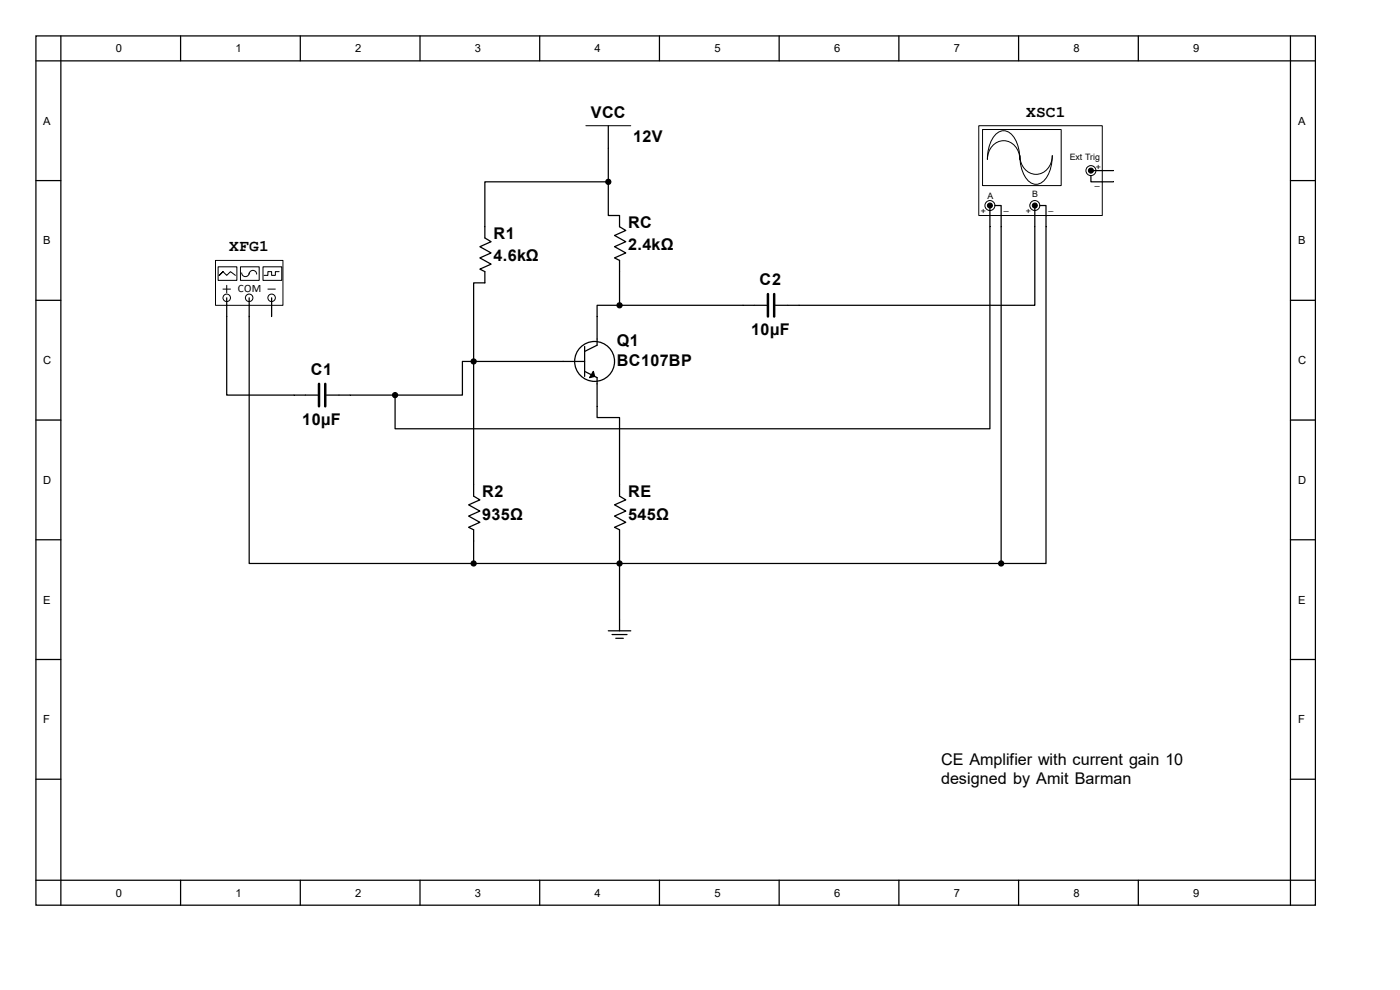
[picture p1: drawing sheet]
<svg xmlns="http://www.w3.org/2000/svg" width="297mm" height="210mm" viewBox="0 0 297 210" stroke-linecap="round" stroke-linejoin="round" font-family="sans-serif">
<g fill="none" stroke="#000" stroke-width=".26">
<path d="M7.6 7.6h271.5v184.4h-271.5zM7.6 12.9h271.5M12.9 7.6v184.4M38.3 7.6v5.3M63.7 7.6v5.3M89.1 7.6v5.3M114.5 7.6v5.3M139.9 7.6v5.3M165.3 7.6v5.3M190.7 7.6v5.3M216.1 7.6v5.3M241.5 7.6v5.3"/>
<path d="M273.8 7.6v184.4M7.6 38.3h5.3M129.1 38.6v7.1h2.3v2.4l1.4 .8-2.4 1.1 2.4 1.3-2.4 1 2.4 1.4-2.4 1 1 .5v9.6h-4.7v8.4l-2.7 1.4M129.1 38.6h-26.2v11.9l1.3 .8-2.4 1 2.4 1.4-2.4 1 2.4 1.3-2.4 1.1 1.1 .5v2.4h-2.4v16.7h23.5M129.1 26.7v11.9M273.8 38.3h5.3M7.6 63.7h5.3M124 73.5v6.3M124 78.8l2.7 1.3v6.1M157.6 64.8h5.1M164.5 64.8h5M273.8 63.7h5.3"/>
<path d="M7.6 89.1h5.3M62.4 83.8h5M69.3 83.8h5M273.8 89.1h5.3M7.6 114.5h5.3M100.5 102.9v2.3l1.3 .8-2.4 1.1 2.4 1.3-2.4 1.1 2.4 1.3-2.4 1.1 1.1 .5v2.4M131.4 102.9v2.3l1.4 .8-2.4 1.1 2.4 1.3-2.4 1.1 2.4 1.3-2.4 1.1 1 .5v21.4M273.8 114.5h5.3M7.6 139.9h5.3M129.1 133.8h4.7M129.8 134.6h3.2M130.6 135.4h1.6"/>
<path d="M273.8 139.9h5.3M7.6 165.3h5.3M273.8 165.3h5.3M7.6 186.7h271.5M38.3 186.7v5.3M63.7 186.7v5.3M89.1 186.7v5.3M114.5 186.7v5.3M139.9 186.7v5.3M165.3 186.7v5.3M190.7 186.7v5.3M216.1 186.7v5.3"/>
<path d="M241.5 186.7v5.3"/>
<circle cx="126.1" cy="76.7" r="4.2"/>
</g>
<path d="M162.9 62.4v4.7M164.2 62.4v4.7M67.7 81.4v4.8M69 81.4v4.8" fill="none" stroke="#000" stroke-width=".53"/>
<path d="M124.3 26.7h9.5" fill="none" stroke="#000" stroke-width=".21"/>
<g fill="#000" stroke="#000" stroke-width=".26">
<path d="M125.9 78.8l.2 1-1 .3z"/>
<circle cx="129.1" cy="38.6" r=".53"/>
<circle cx="100.5" cy="76.7" r=".53"/>
<circle cx="131.4" cy="64.8" r=".53"/>
<circle cx="131.4" cy="119.5" r=".53"/>
</g>
<path d="M45.8 55.3h14.2v9.5h-14.2z" fill="#fff"/>
<path d="M45.7 55.2h14.3v9.6h-14.3z" fill="none" stroke="#000" stroke-width=".21"/>
<circle cx="48.1" cy="63.2" r=".79" fill="#fff" stroke="#000" stroke-width=".21"/>
<path d="M48.1 63.2v1.6" fill="none" stroke="#000" stroke-width=".26"/>
<path d="M47.3 61.3h1.6" fill="none" stroke="#000" stroke-width=".21"/>
<circle cx="52.9" cy="63.2" r=".79" fill="#fff" stroke="#000" stroke-width=".21"/>
<path d="M52.9 63.2v1.6" fill="none" stroke="#000" stroke-width=".26"/>
<circle cx="57.6" cy="63.2" r=".79" fill="#fff" stroke="#000" stroke-width=".21"/>
<path d="M48.1 60.5v1.6M56.8 61.3h1.6" fill="none" stroke="#000" stroke-width=".21"/>
<path d="M57.6 63.2v1.6" fill="none" stroke="#000" stroke-width=".26"/>
<path d="M46.3 56.6h3.9v2.9h-3.9z" fill="#fff"/>
<path d="M46.3 56.6h3.9v2.9h-3.9zM46.5 58.4l.8-.8-.8 .8 .8-.8 .8 .8 .8-.8 1.1 .8" fill="none" stroke="#000" stroke-width=".21"/>
<path d="M51.1 56.6h3.9v2.9h-3.9z" fill="#fff"/>
<path d="M51 56.6h4v2.9h-4zM51.3 57.9a.79 .79 0 0 0 .8 .8 .79 .79 0 0 0 .8-.8M52.9 58.2a.79 .79 0 0 1 .8-.8 .79 .79 0 0 1 .7 .8" fill="none" stroke="#000" stroke-width=".21"/>
<path d="M55.8 56.6h4v2.9h-4z" fill="#fff"/>
<path d="M55.8 56.6h4v2.9h-4zM59.2 57.6h-.8v.8h-.8v-.8h-.8v.8h-.8" fill="none" stroke="#000" stroke-width=".21"/>
<path d="M48.1 64.8v19h14.3M52.9 64.8v54.7h47.6M57.6 64.8v2.3M100.5 114.8v4.7M100.5 119.5h30.9" fill="none" stroke="#000" stroke-width=".26"/>
<circle cx="100.5" cy="119.5" r=".53" fill="#000" stroke="#000" stroke-width=".26"/>
<path d="M207.7 26.7h26.1v19h-26.1z" fill="#fff"/>
<path d="M207.6 26.7h26.2v19h-26.2z" fill="none" stroke="#000" stroke-width=".21"/>
<path d="M208.5 27.5h16.6v11.9h-16.6z" fill="#fff"/>
<path d="M208.4 27.5h16.7v11.9h-16.7zM211.2 28.6a2.35 2.35 0 0 1 3.9 .6 8.3 8.3 0 0 1 1.3 4.6 3.5 3.5 0 0 0-1.7-3.3 3.5 3.5 0 0 0-3.7 0 4.1 4.1 0 0 0-1.5 3.3 7.8 7.8 0 0 1 1.7-5.2zM216.4 33a3.5 3.5 0 0 0 1.6 3.4 3.5 3.5 0 0 0 3.7-.1 4.1 4.1 0 0 0 1.5-3.3 7.2 7.2 0 0 1-2.2 5.7 2.38 2.38 0 0 1-3.4-1 8.3 8.3 0 0 1-1.2-4.7z" fill="none" stroke="#000" stroke-width=".21"/>
<g fill="#fff" stroke="#000" stroke-width=".21">
<circle cx="219.5" cy="43.6" r="1.06"/>
<circle cx="210" cy="43.6" r="1.06"/>
<circle cx="231.4" cy="36.2" r="1.06"/>
</g>
<path d="M231.4 37.3v1.3h4.8M231.7 36.2h4.5M210 44.1v46.9h-126.2v-7.2M211.1 43.6h1.3v75.9M219.5 43.6v21.2h-50M220.6 43.6h1.3v75.9h-9.5M131.4 64.8h26.2M74.3 83.8h9.5M83.8 83.8h14.3v-7.1h2.4v26.2M126.7 86.2v2.4h4.7v14.3M131.4 119.5h81" fill="none" stroke="#000" stroke-width=".26"/>
<g fill="#000" stroke="#000" stroke-width=".21">
<circle cx="231.4" cy="36.2" r=".53"/>
<circle cx="210" cy="43.6" r=".53"/>
<circle cx="219.5" cy="43.6" r=".53"/>
</g>
<g fill="#000" stroke="#000" stroke-width=".26">
<circle cx="83.8" cy="83.8" r=".53"/>
<circle cx="212.4" cy="119.5" r=".53"/>
</g>
<g font-size="3.4">
<text x="125.3" y="25">VCC</text>
<text x="217.7" y="24.8">XSC1</text>
<text x="134.3" y="30.1">12V</text>
<text x="48.6" y="53.3">XFG1</text>
<text x="104.7" y="50.7">R1</text>
<text x="133.3" y="48.3">RC</text>
<text x="133.3" y="53.1">2.4kΩ</text>
<text x="104.7" y="55.5">4.6kΩ</text>
<text x="161.2" y="60.5">C2</text>
<text x="159.4" y="71.1">10µF</text>
<text x="130.9" y="73.4">Q1</text>
<text x="130.9" y="77.7">BC107BP</text>
<text x="65.9" y="79.5">C1</text>
<text x="64.1" y="90.1">10µF</text>
<text x="102.3" y="105.5">R2</text>
<text x="133.3" y="105.5">RE</text>
<text x="102.3" y="110.2">935Ω</text>
<text x="133.3" y="110.2">545Ω</text>
<text x="199.6" y="162.3">CE Amplifier with current gain 10</text>
<text x="199.6" y="166.3">designed by Amit Barman</text>
</g>
<g font-size="2.4">
<text x="24.6" y="11.1">0</text>
<text x="50" y="11.1">1</text>
<text x="75.4" y="11.1">2</text>
<text x="100.8" y="11.1">3</text>
<text x="126.2" y="11.1">4</text>
<text x="151.6" y="11.1">5</text>
<text x="177" y="11.1">6</text>
<text x="202.4" y="11.1">7</text>
<text x="227.8" y="11.1">8</text>
<text x="253.2" y="11.1">9</text>
<text x="9.2" y="26.5">A</text>
<text x="275.4" y="26.5">A</text>
<text x="9.2" y="51.9">B</text>
<text x="275.4" y="51.9">B</text>
<text x="50.5" y="62">COM</text>
<text x="9.2" y="77.3">C</text>
<text x="275.4" y="77.3">C</text>
<text x="9.2" y="102.7">D</text>
<text x="275.4" y="102.7">D</text>
<text x="9.2" y="128.1">E</text>
<text x="275.4" y="128.1">E</text>
<text x="9.2" y="153.5">F</text>
<text x="275.4" y="153.5">F</text>
<text x="24.6" y="190.2">0</text>
<text x="50" y="190.2">1</text>
<text x="75.4" y="190.2">2</text>
<text x="100.8" y="190.2">3</text>
<text x="126.2" y="190.2">4</text>
<text x="151.6" y="190.2">5</text>
<text x="177" y="190.2">6</text>
<text x="202.4" y="190.2">7</text>
<text x="227.8" y="190.2">8</text>
<text x="253.2" y="190.2">9</text>
</g>
<g font-size="1.9">
<text x="226.9" y="33.9">Ext Trig</text>
<text x="219" y="41.9">B</text>
<text x="232.2" y="39.2">_</text>
<text x="232.5" y="36">+</text>
<text x="208.1" y="45.3">+</text>
<text x="209.5" y="42.1">A</text>
<text x="212.9" y="44.5">_</text>
<text x="217.6" y="45.3">+</text>
<text x="222.5" y="44.5">_</text>
</g>
</svg>
